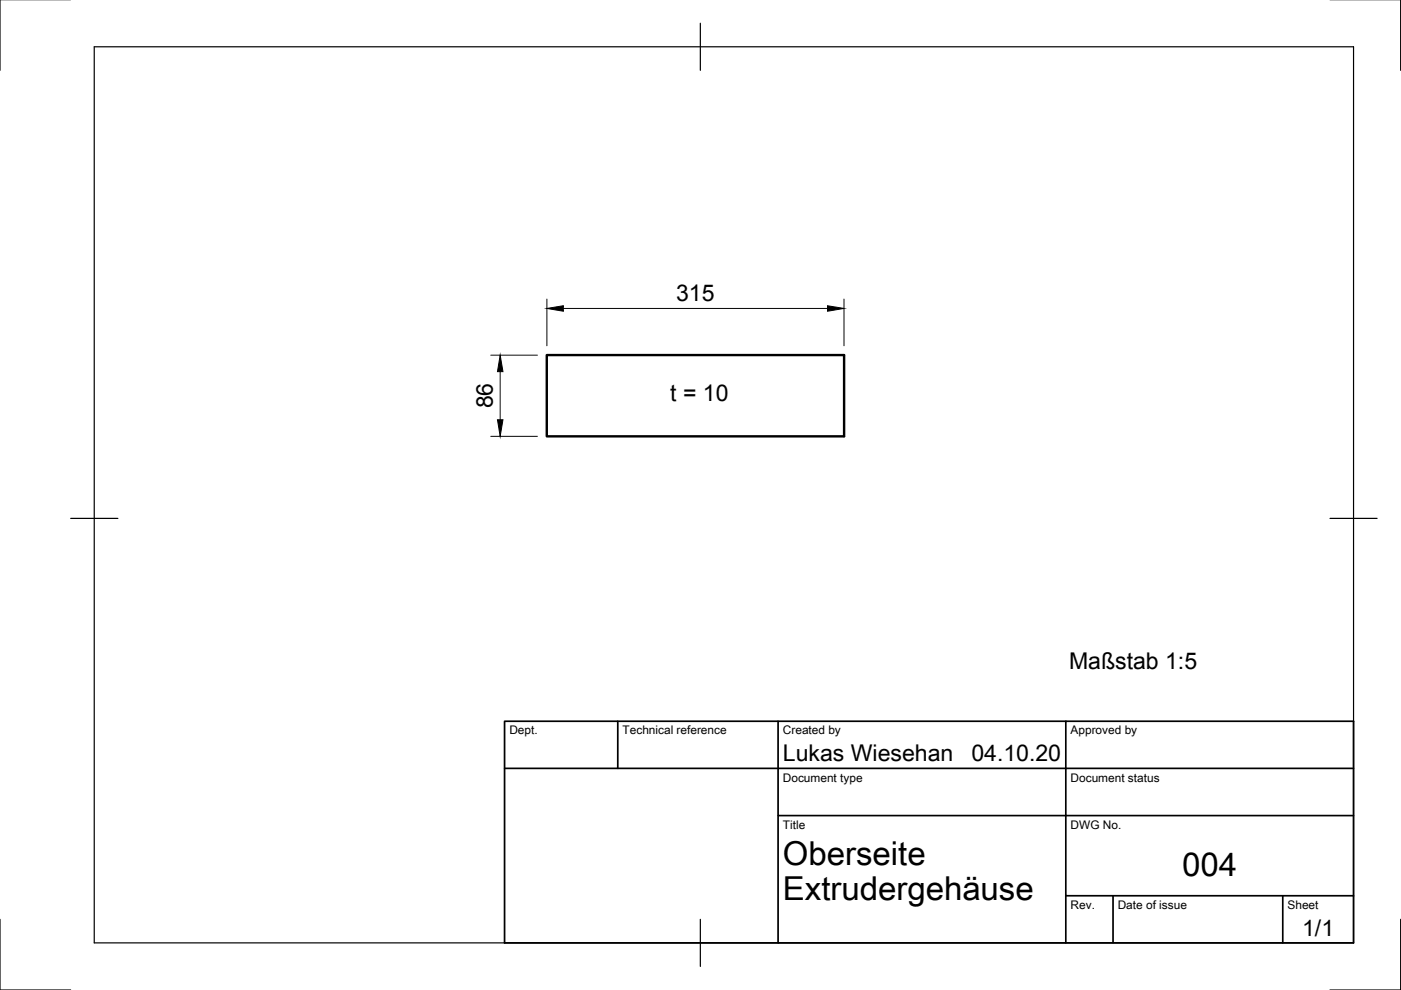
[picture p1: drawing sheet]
<svg xmlns="http://www.w3.org/2000/svg" width="297mm" height="210mm" viewBox="0 0 297 210" stroke-linecap="round" stroke-linejoin="round" font-family="sans-serif">
<!-- layer: Sichtbar -->
<path d="M115.9 75.3h63.1v17.2h-63.1z" fill="none" stroke="#000" stroke-width=".51"/>
<!-- layer: Border -->
<path d="M0 -.1v15M297 -.1v15M20 9.9h267v190h-267zM148.5 4.9v10M15 109.9h10M282 109.9h10M0 194.9v15h15M148.5 194.9v10M297 194.9v15h-15" fill="none" stroke="#000" stroke-width=".25"/>
<!-- layer: TitleBlock -->
<path d="M107 152.9h180v47h-180zM131 152.9v10M165 152.9v47M226 152.9v47M107 162.9h180M165 172.9h122M226 189.9h61M236 189.9v10M272 189.9v10" fill="none" stroke="#000" stroke-width=".36"/>
<!-- layer: Dimensions -->
<path d="M104.1 75.3h9.8M106 78.8v10.2M116 63.4v9.9M119.4 65.4h56.1M178.9 63.4v9.9M104.1 92.5h9.8" fill="none" stroke="#000" stroke-width=".21"/>
<path d="M106 75.3l.6 3.5h-1.1zM116 65.4l3.4-.6v1.2zM175.5 64.8l3.4 .6-3.4 .6zM105.5 89h1.1l-.6 3.5z" fill="#000" stroke="#000" stroke-width=".21"/>
<g font-size="7">
<text x="166" y="183.4">Oberseite</text>
<text x="250.7" y="185.8">004</text>
<text x="166" y="190.9">Extrudergehäuse</text>
</g>
<g font-size="4.9">
<text x="143.4" y="63.9">315</text>
<text x="104.5" y="86.6" transform="rotate(-90 104.5 86.6)">86</text>
<text x="142.1" y="85">t = 10</text>
<text x="226.7" y="141.7">Maßstab 1:5</text>
<text x="166" y="161.4">Lukas Wiesehan</text>
<text x="206" y="161.4">04.10.20</text>
<text x="276.1" y="198.5">1/1</text>
</g>
<g font-size="2.5">
<text x="108" y="155.7">Dept.</text>
<text x="132" y="155.7">Technical reference</text>
<text x="166" y="155.7">Created by</text>
<text x="227" y="155.7">Approved by</text>
<text x="166" y="165.7">Document type</text>
<text x="227" y="165.7">Document status</text>
<text x="166" y="175.7">Title</text>
<text x="227" y="175.7">DWG No.</text>
<text x="227" y="192.7">Rev.</text>
<text x="237" y="192.7">Date of issue</text>
<text x="273" y="192.7">Sheet</text>
</g>
</svg>
